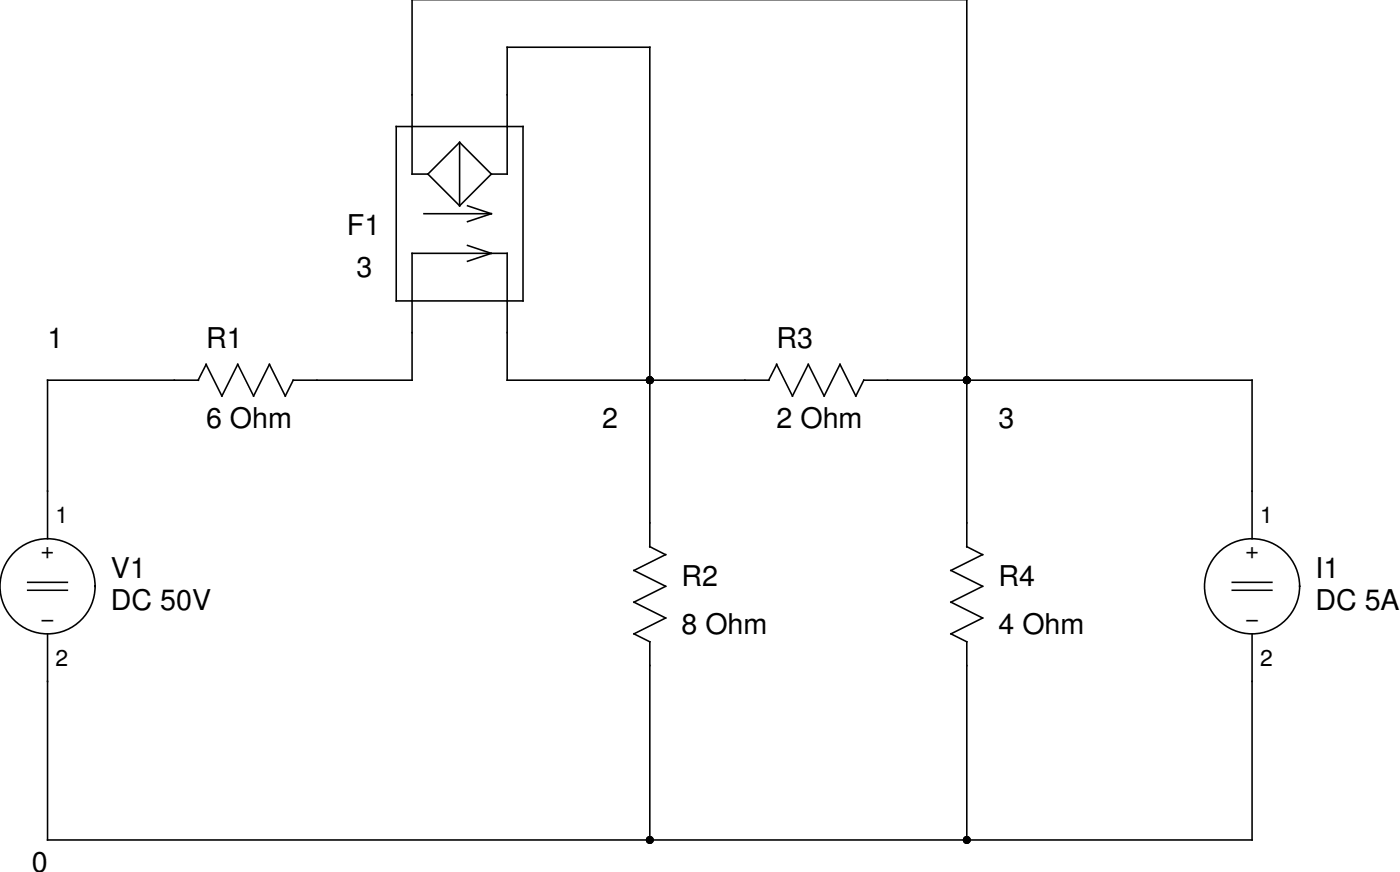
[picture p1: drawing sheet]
<svg xmlns="http://www.w3.org/2000/svg" width="224mm" height="140mm" viewBox="0 0 224 140" stroke-linecap="round" stroke-linejoin="round" font-family="sans-serif">
<g fill="none" stroke="#000" stroke-width=".25">
<path d="M66 -.1v28h2.6M154.9 -.1v87.7M63.5 20.3h20.3v27.9h-20.3zM67.9 34.2h10.8M68.6 27.9l5.1 5.1M73.7 22.8l5 5.1M73.7 22.8l-5.1 5.1M73.7 22.8v10.2M74.9 39.3l3.8 1.3-3.8 1.3M74.9 33l3.8 1.2M78.7 27.9h2.6v-20.3h22.8v80M78.7 27.9l-5 5.1"/>
<path d="M78.7 34.2l-3.8 1.3M33 58.4l2.6 5 2.5-5 2.5 5 2.6-5 2.5 5 1.3-2.5h19v-20.3h15.3v20.3h41.9M33 58.4l-1.2 2.5M124.5 58.4l2.5 5 2.5-5 2.6 5 2.5-5 2.6 5 1.2-2.5h62.3v25.4M124.5 58.4l-1.3 2.5M31.8 60.9h-24.2v25.4M4.4 93.3h6.4M4.4 94.6h6.4M104.1 87.6l2.6 1.2-5.1 2.6 5.1 2.5-5.1 2.6 5.1 2.5-5.1 2.5 2.5 1.3v31.8M154.9 87.6l2.6 1.2-5.1 2.6 5.1 2.5-5.1 2.6 5.1 2.5-5.1 2.5 2.5 1.3v31.8M197.5 93.3h6.3M197.5 94.6h6.3"/>
<path d="M7.6 101.5v33.1h193.1v-33.1"/>
<circle cx="7.6" cy="93.9" r="7.6"/>
<circle cx="200.7" cy="93.9" r="7.6"/>
</g>
<g fill="#000">
<circle cx="104.1" cy="60.9" r=".63"/>
<circle cx="154.9" cy="60.9" r=".63"/>
<circle cx="104.1" cy="134.6" r=".63"/>
<circle cx="154.9" cy="134.6" r=".63"/>
</g>
<g font-size="4.6">
<text x="55.6" y="37.6">F1</text>
<text x="57.1" y="44.4">3</text>
<text x="7.6" y="55.8">1</text>
<text x="33" y="55.8">R1</text>
<text x="124.5" y="55.8">R3</text>
<text x="33" y="68.5">6 Ohm</text>
<text x="96.5" y="68.5">2</text>
<text x="124.5" y="68.5">2 Ohm</text>
<text x="160" y="68.5">3</text>
<text x="17.8" y="92.7">V1</text>
<text x="109.2" y="93.9">R2</text>
<text x="160" y="93.9">R4</text>
<text x="210.8" y="92.7">I1</text>
<text x="17.8" y="97.7">DC 50V</text>
<text x="109.2" y="101.5">8 Ohm</text>
<text x="160" y="101.5">4 Ohm</text>
<text x="210.8" y="97.7">DC 5A</text>
<text x="5.1" y="139.6">0</text>
</g>
<g font-size="3.7">
<text x="8.9" y="83.8">1</text>
<text x="201.9" y="83.8">1</text>
<text x="6.5" y="89.3">+</text>
<text x="199.6" y="89.3">+</text>
<text x="6.5" y="100.3">−</text>
<text x="199.6" y="100.3">−</text>
<text x="8.9" y="106.6">2</text>
<text x="201.9" y="106.6">2</text>
</g>
</svg>
